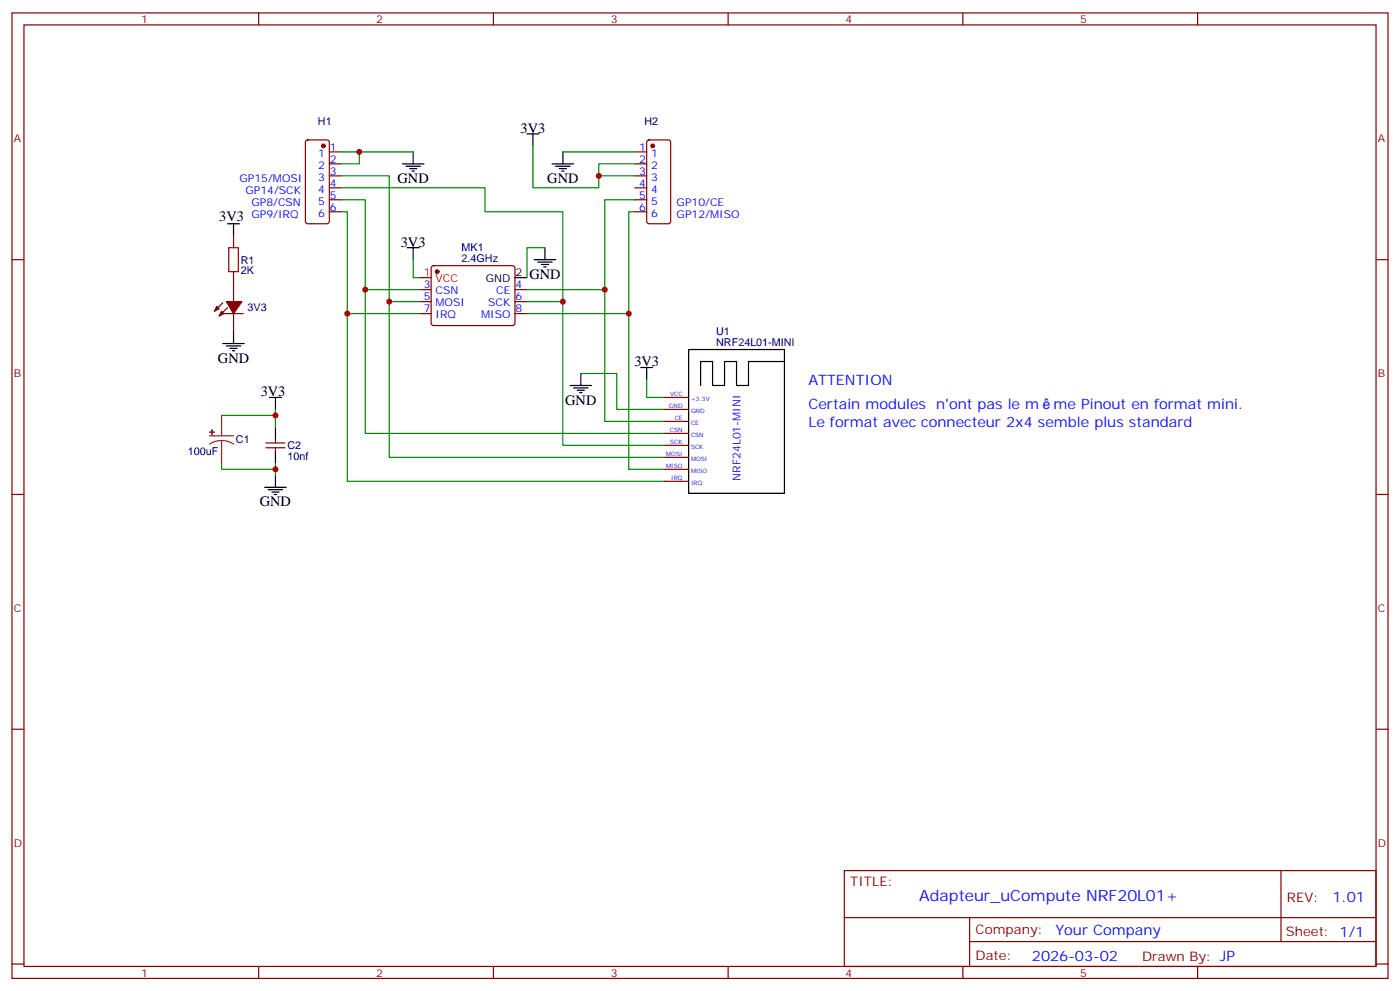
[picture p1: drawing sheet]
<svg xmlns="http://www.w3.org/2000/svg" width="412mm" height="292mm" viewBox="0 0 412 292" stroke-linecap="round" stroke-linejoin="round" font-family="sans-serif">
<g fill="none" stroke="#870000" stroke-width=".35">
<path d="M3.5 3.8h405.4v284.3h-405.4zM7.1 7.3h398.2v277.3h-398.2zM76.2 3.8v3.5M145.3 3.8v3.5M214.5 3.8v3.5M283.6 3.8v3.5M352.8 3.8v3.5M90.2 41.4l.5-.2h5.6l.7 .4v23.6l-.4 .6-5.9 .1-.7-.5v-23.5zM97 44.7h3.5M97 48.3h3.5M97 51.8h3.5M97 55.3h3.5"/>
<path d="M97 58.8h3.5M187 44.7h3.5M187 48.3h3.5M187 51.8h3.5M187 55.3h3.5M187 58.8h3.5M190.7 41.4l.5-.2h5.6l.7 .4 .1 23.6-.5 .6-5.9 .1-.6-.5-.1-23.5zM3.5 76.5h3.6M68.8 69.4v3.6M97 62.4h3.5M127.2 78.5l.5-.3h23.3l.5 .3 .2 .5-.1 16.5-.6 .4-23.6-.1-.4-.6v-16.2zM187 62.4h3.5"/>
<path d="M405.3 76.5h3.6M65.6 89.2l-2.5 2.5M66 92.4h5.6M67 90.6l-2.4 2.5M68.8 80v8.8M68.8 92.4v5.2M123.5 92.4h3.5M123.5 85.3h3.5M123.5 88.8h3.5M151.7 92.4h3.5M151.7 85.3h3.5M151.7 88.8h3.5"/>
<path d="M195.8 117.1h7M78.3 131.9h5.7M78.3 130.5h5.7M81.1 129.4v1.1M81.1 131.9v1M195.8 120.6h7M195.8 124.1h7M195.8 127.6h7M195.8 131.2h7M195.8 134.7h7M195.8 138.2h7M3.5 145.6h3.6"/>
<path d="M195.8 141.7h7M405.3 145.6h3.6M3.5 214.8h3.6M405.3 214.8h3.6M248.7 256.4h156.6v28.2h-156.6zM377.3 256.4v20.9M248.7 270.2h156.5M285.6 277.3h119.6M285.6 270.2v14.2M3.5 283.9h3.6M76.2 284.6v3.5M145.3 284.6v3.5"/>
<path d="M214.5 284.6v3.5M283.6 284.6v3.5M352.8 284.6v3.5M405.3 283.9h3.6"/>
</g>
<g fill="#870000" stroke="#870000" stroke-width=".35">
<path d="M63.9 90.2l.7 .7-1.5 .8z"/>
<path d="M65.3 91.7l.7 .7-1.4 .7z"/>
<path d="M66.7 88.8h4.6l-2.5 3.6z"/>
<circle cx="128.8" cy="80" r=".53"/>
<circle cx="95.2" cy="43" r=".53"/>
<circle cx="192.3" cy="43" r=".53"/>
</g>
<path d="M123.5 81.8h3.5" fill="none" stroke="#f00" stroke-width=".35"/>
<g fill="none" stroke="#000" stroke-width=".35">
<path d="M155.2 39.4h3.5M157 39.4v3.6M118.5 48.3h6.4M119.6 49h4.2M120.6 49.7h2.2M121.4 50.4h.7M121.7 44.7v3.6M162.6 48.3h6.4M163.7 49h4.2M164.7 49.7h2.2M165.5 50.4h.7M165.8 44.7v3.6"/>
<path d="M67 65.9h3.6M68.8 65.9v3.5M119.9 73h3.6M121.7 73v3.5M157.3 76.5h6.4M158.4 77.2h4.2M159.5 77.9h2.1M160.2 78.6h.7M160.5 73v3.5M68.8 97.6v3.6M151.7 81.8h3.5M65.6 101.2h6.4"/>
<path d="M66.7 101.9h4.2M67.7 102.6h2.1M68.4 103.3h.7M79.4 117.1h3.5M81.1 117.1v3.5M167.9 113.5h6.4M169 114.2h4.2M170 114.9h2.2M170.7 115.6h.7M171.1 110v3.5M188.7 108.2h3.6M190.5 108.2v3.6"/>
<path d="M202.8 102.9h28.3v42.4h-28.3zM231.1 106.5h-10.6v7h-3.5v-7h-3.6v7h-3.5v-7h-3.5v7M81.1 125.9v3.5M81.1 132.9v3.6M81.1 140v3.5M78 143.5h6.3M79 144.2h4.3M80.1 144.9h2.1M80.8 145.6h.7"/>
</g>
<g fill="none" stroke="#008700" stroke-width=".35">
<path d="M100.5 51.8h14.2v37h8.8M100.5 58.8h7.1v26.5h15.9M100.5 55.3h42.4v7.1h22.9v26.4h-10.6M100.5 44.7h21.2M105.8 44.7v3.6h-5.3M157 43v12.3h19.4v-3.5M165.8 44.7h21.2M187 48.3h-10.6v3.5h10.6M187 58.8h-8.8v26.5h-23M100.5 62.4h1.8v30h21.2M121.7 76.5v5.3h1.8M160.5 73h-5.3v8.8"/>
<path d="M187 62.4h-1.8v30h-30M102.3 92.4v49.3h93.5M107.6 85.3v42.3h88.2M114.7 88.8v45.9h81.1M165.8 88.8v42.4h30M178.2 85.3v38.8h17.6M185.2 92.4v45.8h10.6M171.1 110h10.6v10.6h14.1M190.5 111.8v5.3h5.3M65.3 136.5v1.7h15.8v1.8M65.3 122.3h15.8M81.1 120.6v5.3"/>
<path d="M81.1 136.5v1.7"/>
</g>
<path d="M61.7 128.3h7.1M65.3 129.8l1.8 .2 1.7 .8M65.3 129.8l-1.9 .2-1.7 .8M65.3 122.3v6M65.3 129.8v6.7" fill="none" stroke="#8c2424" stroke-width=".35"/>
<g fill="#8c2424" stroke="#8c2424" stroke-width=".35">
<path d="M61.7 127.3h1.4z"/>
<path d="M62.4 126.6l.1 1.4z"/>
</g>
<path d="M67.4 73h2.8v7h-2.8z" fill="none" stroke="#a10000" stroke-width=".35"/>
<g fill="#c00">
<circle cx="105.8" cy="44.7" r=".88"/>
<circle cx="176.4" cy="51.8" r=".88"/>
<circle cx="102.3" cy="92.4" r=".88"/>
<circle cx="107.6" cy="85.3" r=".88"/>
<circle cx="81.1" cy="122.3" r=".88"/>
<circle cx="81.1" cy="138.2" r=".88"/>
<circle cx="114.7" cy="88.8" r=".88"/>
<circle cx="165.8" cy="88.8" r=".88"/>
<circle cx="178.2" cy="85.3" r=".88"/>
<circle cx="185.2" cy="92.4" r=".88"/>
</g>
<text font-size="4.6" fill="#00f" x="270.8" y="265.4">Adapteur_uCompute NRF20L01+</text>
<g font-size="4.2">
<text x="153.3" y="39.1">3V3</text>
<text x="117.1" y="53.9">GND</text>
<text x="161.2" y="53.9">GND</text>
<text x="64.6" y="65.2">3V3</text>
<text x="118.1" y="72.6">3V3</text>
<text x="155.9" y="82.1">GND</text>
<text x="64.2" y="106.8">GND</text>
<text x="186.9" y="107.9">3V3</text>
<text x="76.8" y="116.7">3V3</text>
<text x="166.5" y="119.2">GND</text>
<text x="76.6" y="149.2">GND</text>
</g>
<g font-size="4.2" fill="#00f">
<text x="238.1" y="113.5">ATTENTION</text>
<text x="238.1" y="120.6">Certain modules</text>
<text x="238.1" y="125.9">Le format avec connecteur 2x4 semble plus standard</text>
<text x="275.8" y="120.6">n'ont pas le m</text>
<text x="310.4" y="120.6">me Pinout en format mini.</text>
<text x="392.5" y="265.7">1.01</text>
<text x="310.9" y="275.2">Your Company</text>
<text x="304" y="283">2026-03-02</text>
</g>
<g font-size="3.9" fill="#800">
<text x="250.5" y="261">TITLE:</text>
<text x="379.1" y="265.7">REV:</text>
<text x="287.4" y="275.2">Company:</text>
<text x="378.7" y="275.8">Sheet: 1/1</text>
<text x="287.4" y="282.9">Date:</text>
<text x="336.4" y="282.9">Drawn By: JP</text>
</g>
<g font-size="3.2" fill="#800">
<text x="41.6" y="6.8">1</text>
<text x="110.8" y="6.8">2</text>
<text x="179.9" y="6.8">3</text>
<text x="249.1" y="6.8">4</text>
<text x="318.2" y="6.8">5</text>
<text x="4.1" y="41.9">A</text>
<text x="405.9" y="41.9">A</text>
<text x="4.1" y="111.1">B</text>
<text x="405.9" y="111.1">B</text>
<text x="4.1" y="180.2">C</text>
<text x="405.9" y="180.2">C</text>
<text x="4.1" y="249.3">D</text>
<text x="405.9" y="249.3">D</text>
<text x="41.6" y="287.6">1</text>
<text x="110.8" y="287.6">2</text>
<text x="179.9" y="287.6">3</text>
<text x="249.1" y="287.6">4</text>
<text x="318.2" y="287.6">5</text>
</g>
<g font-size="3.2" fill="#000080">
<text x="93.7" y="36.9">H1</text>
<text x="189.8" y="36.9">H2</text>
<text x="70.9" y="77.6">R1</text>
<text x="136" y="77.1">2.4GHz</text>
<text x="136" y="74">MK1</text>
<text x="70.9" y="80.8">2K</text>
<text x="72.9" y="91.7">3V3</text>
<text x="211" y="101.9">NRF24L01-MINI</text>
<text x="211" y="98.7">U1</text>
<text x="69.5" y="130.6">C1</text>
<text x="55.3" y="134.1">100uF</text>
<text x="84.7" y="135.5">10nf</text>
<text x="84.7" y="132.3">C2</text>
</g>
<g font-size="3.2" fill="#00f">
<text x="93.7" y="46.1">1</text>
<text x="97.2" y="44.4">1</text>
<text x="97.2" y="47.9">2</text>
<text x="188.3" y="44.4">1</text>
<text x="188.3" y="47.9">2</text>
<text x="191.8" y="46.1">1</text>
<text x="70.6" y="53.6">GP15/MOSI</text>
<text x="93.7" y="49.7">2</text>
<text x="93.7" y="53.2">3</text>
<text x="97.2" y="51.4">3</text>
<text x="188.3" y="51.4">3</text>
<text x="191.8" y="49.7">2</text>
<text x="191.8" y="53.2">3</text>
<text x="72.3" y="57.1">GP14/SCK</text>
<text x="93.7" y="56.7">4</text>
<text x="97.2" y="55">4</text>
<text x="97.2" y="58.5">5</text>
<text x="188.3" y="55">4</text>
<text x="188.3" y="58.5">5</text>
<text x="191.8" y="56.7">4</text>
<text x="74.1" y="60.6">GP8/CSN</text>
<text x="74.1" y="64.1">GP9/IRQ</text>
<text x="93.7" y="60.3">5</text>
<text x="93.7" y="63.8">6</text>
<text x="97.2" y="62">6</text>
<text x="188.3" y="62">6</text>
<text x="191.8" y="60.3">5</text>
<text x="191.8" y="63.8">6</text>
<text x="199.3" y="60.6">GP10/CE</text>
<text x="199.3" y="64.1">GP12/MISO</text>
<text x="124.8" y="84.9">3</text>
<text x="124.8" y="88.5">5</text>
<text x="128.3" y="86.7">CSN</text>
<text x="146.2" y="86.7">CE</text>
<text x="151.9" y="88.5">6</text>
<text x="151.9" y="84.9">4</text>
<text x="124.8" y="92">7</text>
<text x="128.3" y="90.2">MOSI</text>
<text x="128.3" y="93.8">IRQ</text>
<text x="141.7" y="93.8">MISO</text>
<text x="143.8" y="90.2">SCK</text>
<text x="151.9" y="92">8</text>
<text x="218.2" y="141.6" transform="rotate(-90 218.2 141.6)">NRF24L01-MINI</text>
</g>
<g font-size="3.2" fill="#f00">
<text x="124.8" y="81.4">1</text>
<text x="128.3" y="83.2">VCC</text>
</g>
<g font-size="3.2">
<text x="143.1" y="83.2">GND</text>
<text x="151.9" y="81.4">2</text>
</g>
<g font-size="1.8" fill="#00f">
<text x="197.4" y="116.7">VCC</text>
<text x="203.6" y="118.1">+3.3V</text>
<text x="197" y="120.2">GND</text>
<text x="198.7" y="123.8">CE</text>
<text x="203.6" y="121.6">GND</text>
<text x="203.6" y="125.2">CE</text>
<text x="197.3" y="127.3">CSN</text>
<text x="197.4" y="130.8">SCK</text>
<text x="203.6" y="128.7">CSN</text>
<text x="196.3" y="134.3">MOSI</text>
<text x="196.3" y="137.9">MISO</text>
<text x="203.6" y="132.2">SCK</text>
<text x="203.6" y="135.7">MOSI</text>
<text x="197.7" y="141.4">IRQ</text>
<text x="203.6" y="139.3">MISO</text>
<text x="203.6" y="142.8">IRQ</text>
</g>
</svg>
